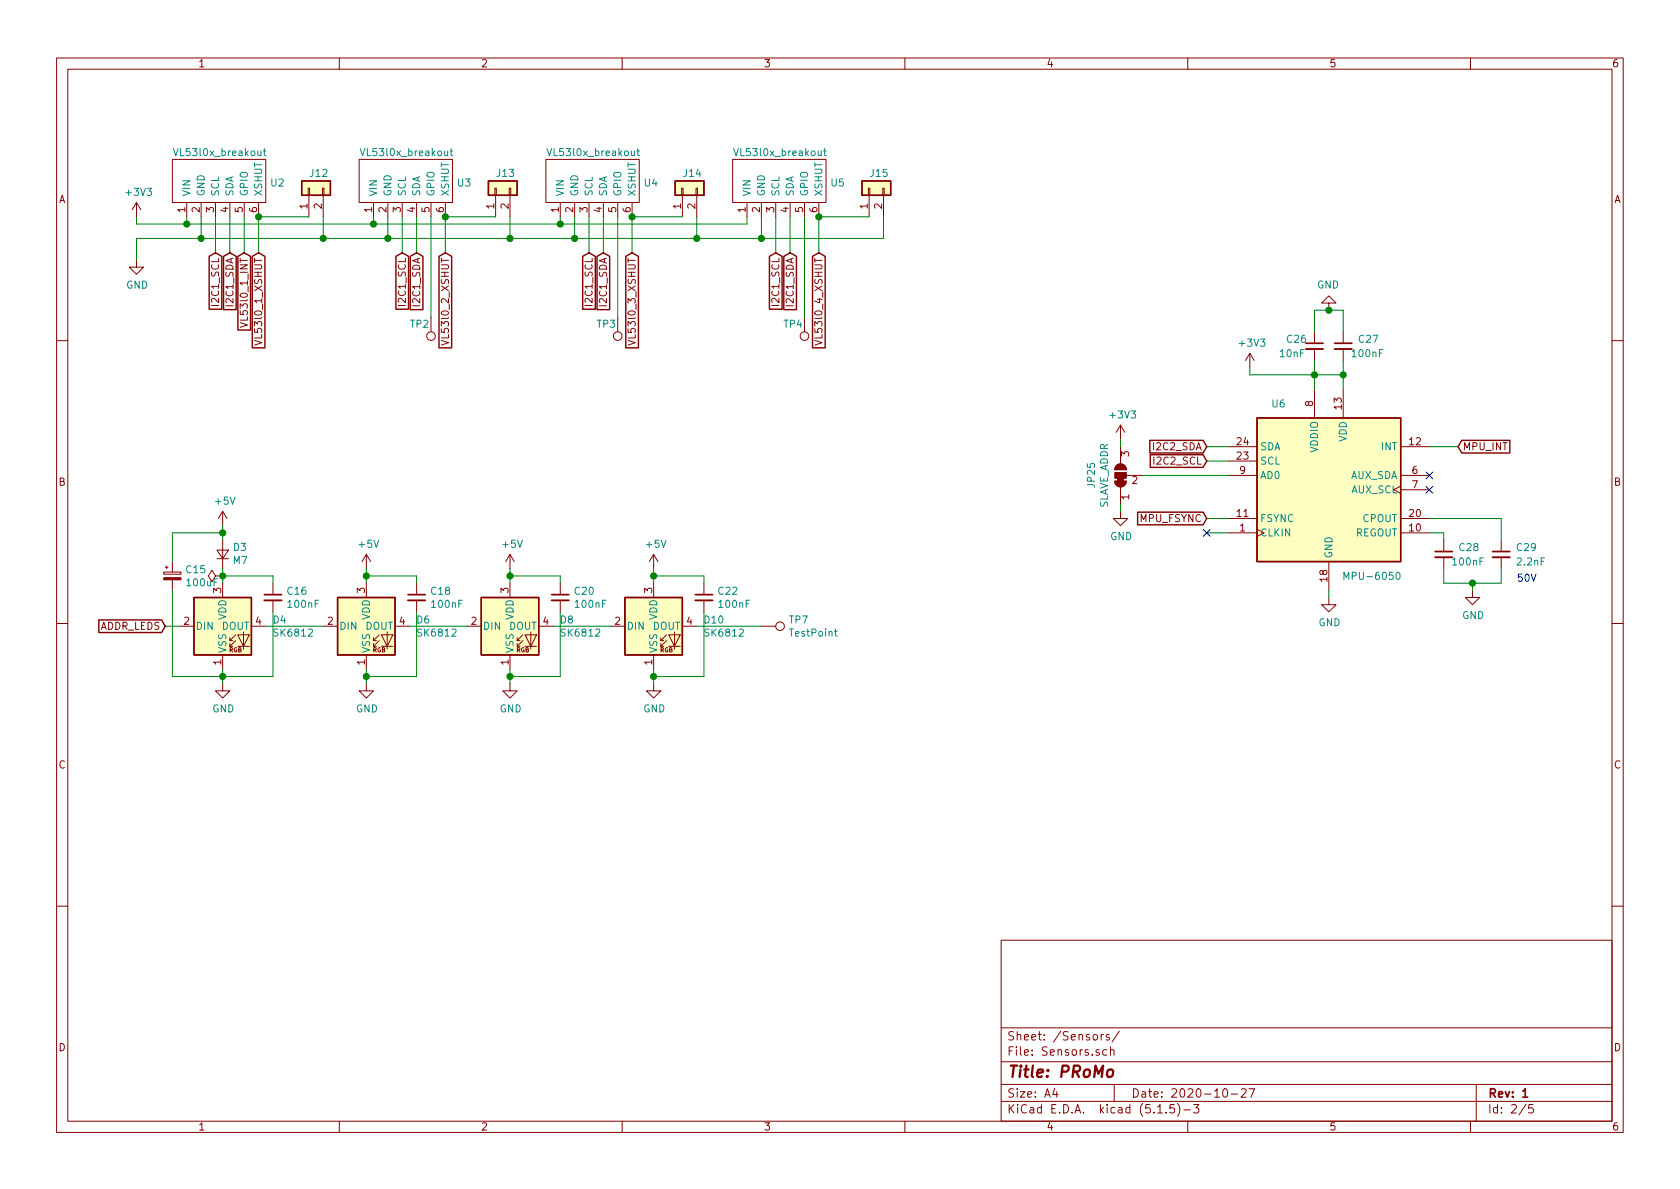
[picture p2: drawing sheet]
EESchema Schematic File Version 4
EELAYER 30 0
EELAYER END
$Descr A4 11693 8268
encoding utf-8
Sheet 2 5
Title "PRoMo"
Date "2020-10-27"
Rev "1"
Comp ""
Comment1 ""
Comment2 ""
Comment3 ""
Comment4 ""
$EndDescr
$Comp
L power:+3V3 #PWR?
U 1 1
P 950 1500
AR Path="/5FA5A18C" Ref="#PWR?"  Part="1" 
AR Path="/5F9D91BE/5FA5A18C" Ref="#PWR067"  Part="1" 
F 0 "#PWR067" H 950 1350 50  0001 C CNN
F 1 "+3V3" H 965 1673 50  0000 C CNN
F 2 "" H 950 1500 50  0001 C CNN
F 3 "" H 950 1500 50  0001 C CNN
	1    950  1500
	1    0    0    -1  
$EndComp
$Comp
L power:GND #PWR?
U 1 1
P 950 1800
AR Path="/5FA5A192" Ref="#PWR?"  Part="1" 
AR Path="/5F9D91BE/5FA5A192" Ref="#PWR068"  Part="1" 
F 0 "#PWR068" H 950 1550 50  0001 C CNN
F 1 "GND" H 955 1627 50  0000 C CNN
F 2 "" H 950 1800 50  0001 C CNN
F 3 "" H 950 1800 50  0001 C CNN
	1    950  1800
	1    0    0    -1  
$EndComp
Wire Wire Line
	1300 1500 1300 1550
Wire Wire Line
	1300 1550 950  1550
Wire Wire Line
	950  1550 950  1500
Wire Wire Line
	1400 1500 1400 1650
Wire Wire Line
	1400 1650 950  1650
Wire Wire Line
	950  1650 950  1800
Wire Wire Line
	1300 1550 2600 1550
Wire Wire Line
	2600 1550 2600 1500
Connection ~ 1300 1550
Wire Wire Line
	2700 1500 2700 1650
Wire Wire Line
	2700 1650 2250 1650
Connection ~ 1400 1650
Wire Wire Line
	2600 1550 3900 1550
Wire Wire Line
	3900 1550 3900 1500
Connection ~ 2600 1550
Wire Wire Line
	4000 1500 4000 1650
Connection ~ 2700 1650
Wire Wire Line
	5200 1500 5200 1550
Wire Wire Line
	5200 1550 3900 1550
Connection ~ 3900 1550
Wire Wire Line
	5300 1650 5300 1500
Connection ~ 4000 1650
Connection ~ 5300 1650
Wire Wire Line
	1500 1500 1500 1750
Wire Wire Line
	1600 1500 1600 1750
Wire Wire Line
	1700 1500 1700 1750
Wire Wire Line
	1800 1500 1800 1750
Wire Wire Line
	2800 1500 2800 1750
Wire Wire Line
	2900 1500 2900 1750
Wire Wire Line
	3100 1500 3100 1750
Wire Wire Line
	4100 1500 4100 1750
Wire Wire Line
	4200 1500 4200 1750
Wire Wire Line
	4400 1500 4400 1750
Wire Wire Line
	5400 1500 5400 1750
Wire Wire Line
	5500 1500 5500 1750
Wire Wire Line
	5700 1500 5700 1750
Text GLabel 1500 1750 3    50   Input ~ 0
I2C1_SCL
Text GLabel 1600 1750 3    50   Input ~ 0
I2C1_SDA
Text GLabel 2800 1750 3    50   Input ~ 0
I2C1_SCL
Text GLabel 4100 1750 3    50   Input ~ 0
I2C1_SCL
Text GLabel 5400 1750 3    50   Input ~ 0
I2C1_SCL
Text GLabel 2900 1750 3    50   Input ~ 0
I2C1_SDA
Text GLabel 4200 1750 3    50   Input ~ 0
I2C1_SDA
Text GLabel 5500 1750 3    50   Input ~ 0
I2C1_SDA
Text GLabel 1800 1750 3    50   Input ~ 0
VL53l0_1_XSHUT
Text GLabel 3100 1750 3    50   Input ~ 0
VL53l0_2_XSHUT
Text GLabel 4400 1750 3    50   Input ~ 0
VL53l0_3_XSHUT
Text GLabel 5700 1750 3    50   Input ~ 0
VL53l0_4_XSHUT
Connection ~ 1800 1500
Wire Wire Line
	2250 1500 2250 1650
Connection ~ 2250 1650
Wire Wire Line
	2250 1650 1400 1650
Connection ~ 3100 1500
Connection ~ 4400 1500
Connection ~ 5700 1500
$Comp
L power:GND #PWR?
U 1 1
P 9250 4150
AR Path="/60221A38" Ref="#PWR?"  Part="1" 
AR Path="/5F9D91BE/60221A38" Ref="#PWR093"  Part="1" 
F 0 "#PWR093" H 9250 3900 50  0001 C CNN
F 1 "GND" H 9255 3977 50  0000 C CNN
F 2 "" H 9250 4150 50  0001 C CNN
F 3 "" H 9250 4150 50  0001 C CNN
	1    9250 4150
	1    0    0    -1  
$EndComp
Wire Wire Line
	9250 4100 9250 4150
Wire Wire Line
	9150 2500 9150 2600
Wire Wire Line
	9350 2500 9350 2600
Wire Wire Line
	9350 2600 9150 2600
Connection ~ 9350 2600
Wire Wire Line
	9350 2600 9350 2700
Connection ~ 9150 2600
Wire Wire Line
	9150 2600 9150 2700
$Comp
L power:+3V3 #PWR?
U 1 1
P 8700 2550
AR Path="/60221A52" Ref="#PWR?"  Part="1" 
AR Path="/5F9D91BE/60221A52" Ref="#PWR091"  Part="1" 
F 0 "#PWR091" H 8700 2400 50  0001 C CNN
F 1 "+3V3" H 8715 2723 50  0000 C CNN
F 2 "" H 8700 2550 50  0001 C CNN
F 3 "" H 8700 2550 50  0001 C CNN
	1    8700 2550
	1    0    0    -1  
$EndComp
Wire Wire Line
	8700 2550 8700 2600
Wire Wire Line
	8700 2600 9150 2600
$Comp
L power:GND #PWR?
U 1 1
P 9250 2150
AR Path="/60221A5A" Ref="#PWR?"  Part="1" 
AR Path="/5F9D91BE/60221A5A" Ref="#PWR092"  Part="1" 
F 0 "#PWR092" H 9250 1900 50  0001 C CNN
F 1 "GND" H 9255 1977 50  0000 C CNN
F 2 "" H 9250 2150 50  0001 C CNN
F 3 "" H 9250 2150 50  0001 C CNN
	1    9250 2150
	-1   0    0    1   
$EndComp
Wire Wire Line
	9150 2300 9150 2150
Wire Wire Line
	9150 2150 9250 2150
Wire Wire Line
	9250 2150 9350 2150
Wire Wire Line
	9350 2150 9350 2300
Connection ~ 9250 2150
Text Notes 10700 4050 2    50   ~ 0
50V
Wire Wire Line
	9950 3700 10050 3700
Wire Wire Line
	10050 3700 10050 3750
Wire Wire Line
	9950 3600 10450 3600
Wire Wire Line
	10450 3600 10450 3750
$Comp
L power:GND #PWR?
U 1 1
P 10250 4100
AR Path="/60221A76" Ref="#PWR?"  Part="1" 
AR Path="/5F9D91BE/60221A76" Ref="#PWR094"  Part="1" 
F 0 "#PWR094" H 10250 3850 50  0001 C CNN
F 1 "GND" H 10255 3927 50  0000 C CNN
F 2 "" H 10250 4100 50  0001 C CNN
F 3 "" H 10250 4100 50  0001 C CNN
	1    10250 4100
	1    0    0    -1  
$EndComp
Wire Wire Line
	10050 3950 10050 4050
Wire Wire Line
	10050 4050 10250 4050
Wire Wire Line
	10250 4050 10250 4100
Wire Wire Line
	10450 3950 10450 4050
Wire Wire Line
	10450 4050 10250 4050
Connection ~ 10250 4050
Text GLabel 8400 3600 0    50   Input ~ 0
MPU_FSYNC
Text GLabel 8400 3200 0    50   Input ~ 0
I2C2_SCL
Wire Wire Line
	8550 3300 7950 3300
$Comp
L power:GND #PWR?
U 1 1
P 7800 3550
AR Path="/60221A8C" Ref="#PWR?"  Part="1" 
AR Path="/5F9D91BE/60221A8C" Ref="#PWR090"  Part="1" 
F 0 "#PWR090" H 7800 3300 50  0001 C CNN
F 1 "GND" H 7805 3377 50  0000 C CNN
F 2 "" H 7800 3550 50  0001 C CNN
F 3 "" H 7800 3550 50  0001 C CNN
	1    7800 3550
	1    0    0    -1  
$EndComp
$Comp
L power:+3V3 #PWR?
U 1 1
P 7800 3050
AR Path="/60221A92" Ref="#PWR?"  Part="1" 
AR Path="/5F9D91BE/60221A92" Ref="#PWR089"  Part="1" 
F 0 "#PWR089" H 7800 2900 50  0001 C CNN
F 1 "+3V3" H 7815 3223 50  0000 C CNN
F 2 "" H 7800 3050 50  0001 C CNN
F 3 "" H 7800 3050 50  0001 C CNN
	1    7800 3050
	1    0    0    -1  
$EndComp
Wire Wire Line
	7800 3050 7800 3100
Wire Wire Line
	7800 3500 7800 3550
Wire Wire Line
	8400 3100 8550 3100
Wire Wire Line
	8400 3200 8550 3200
Wire Wire Line
	8400 3600 8550 3600
Wire Wire Line
	8400 3700 8550 3700
Text GLabel 10150 3100 2    50   Input ~ 0
MPU_INT
Wire Wire Line
	9950 3100 10150 3100
Text GLabel 8400 3100 0    50   Input ~ 0
I2C2_SDA
$Comp
L power:GND #PWR?
U 1 1
P 1550 4750
AR Path="/607EFA5F" Ref="#PWR?"  Part="1" 
AR Path="/5F9D91BE/607EFA5F" Ref="#PWR070"  Part="1" 
F 0 "#PWR070" H 1550 4500 50  0001 C CNN
F 1 "GND" H 1555 4577 50  0000 C CNN
F 2 "" H 1550 4750 50  0001 C CNN
F 3 "" H 1550 4750 50  0001 C CNN
	1    1550 4750
	1    0    0    -1  
$EndComp
$Comp
L power:GND #PWR?
U 1 1
P 2550 4750
AR Path="/607EFA65" Ref="#PWR?"  Part="1" 
AR Path="/5F9D91BE/607EFA65" Ref="#PWR074"  Part="1" 
F 0 "#PWR074" H 2550 4500 50  0001 C CNN
F 1 "GND" H 2555 4577 50  0000 C CNN
F 2 "" H 2550 4750 50  0001 C CNN
F 3 "" H 2550 4750 50  0001 C CNN
	1    2550 4750
	1    0    0    -1  
$EndComp
Wire Wire Line
	2550 4700 2550 4650
Wire Wire Line
	1550 4700 1550 4650
Wire Wire Line
	2550 3950 2550 4000
$Comp
L power:+5V #PWR?
U 1 1
P 1550 3650
AR Path="/607EFA74" Ref="#PWR?"  Part="1" 
AR Path="/5F9D91BE/607EFA74" Ref="#PWR069"  Part="1" 
F 0 "#PWR069" H 1550 3500 50  0001 C CNN
F 1 "+5V" H 1565 3823 50  0000 C CNN
F 2 "" H 1550 3650 50  0001 C CNN
F 3 "" H 1550 3650 50  0001 C CNN
	1    1550 3650
	1    0    0    -1  
$EndComp
Wire Wire Line
	1550 3650 1550 3700
Wire Wire Line
	1550 3950 1550 4000
Wire Wire Line
	1250 4350 1150 4350
Text GLabel 1150 4350 0    50   Input ~ 0
ADDR_LEDS
$Comp
L power:GND #PWR?
U 1 1
P 3550 4750
AR Path="/607EFA8B" Ref="#PWR?"  Part="1" 
AR Path="/5F9D91BE/607EFA8B" Ref="#PWR078"  Part="1" 
F 0 "#PWR078" H 3550 4500 50  0001 C CNN
F 1 "GND" H 3555 4577 50  0000 C CNN
F 2 "" H 3550 4750 50  0001 C CNN
F 3 "" H 3550 4750 50  0001 C CNN
	1    3550 4750
	1    0    0    -1  
$EndComp
Wire Wire Line
	3550 4700 3550 4650
$Comp
L power:+5V #PWR?
U 1 1
P 3550 3950
AR Path="/607EFA92" Ref="#PWR?"  Part="1" 
AR Path="/5F9D91BE/607EFA92" Ref="#PWR077"  Part="1" 
F 0 "#PWR077" H 3550 3800 50  0001 C CNN
F 1 "+5V" H 3565 4123 50  0000 C CNN
F 2 "" H 3550 3950 50  0001 C CNN
F 3 "" H 3550 3950 50  0001 C CNN
	1    3550 3950
	1    0    0    -1  
$EndComp
$Comp
L power:GND #PWR?
U 1 1
P 4550 4750
AR Path="/607EFAA0" Ref="#PWR?"  Part="1" 
AR Path="/5F9D91BE/607EFAA0" Ref="#PWR082"  Part="1" 
F 0 "#PWR082" H 4550 4500 50  0001 C CNN
F 1 "GND" H 4555 4577 50  0000 C CNN
F 2 "" H 4550 4750 50  0001 C CNN
F 3 "" H 4550 4750 50  0001 C CNN
	1    4550 4750
	1    0    0    -1  
$EndComp
Wire Wire Line
	4550 4700 4550 4650
$Comp
L power:+5V #PWR?
U 1 1
P 4550 3950
AR Path="/607EFAA7" Ref="#PWR?"  Part="1" 
AR Path="/5F9D91BE/607EFAA7" Ref="#PWR081"  Part="1" 
F 0 "#PWR081" H 4550 3800 50  0001 C CNN
F 1 "+5V" H 4565 4123 50  0000 C CNN
F 2 "" H 4550 3950 50  0001 C CNN
F 3 "" H 4550 3950 50  0001 C CNN
	1    4550 3950
	1    0    0    -1  
$EndComp
Wire Wire Line
	4550 3950 4550 4000
Wire Wire Line
	3850 4350 4250 4350
Wire Wire Line
	1200 4100 1200 4700
Wire Wire Line
	1200 4700 1550 4700
Connection ~ 1550 4700
Connection ~ 2550 4700
Wire Wire Line
	4900 4700 4550 4700
NoConn ~ 9950 3300
NoConn ~ 9950 3400
Wire Wire Line
	1550 4700 1900 4700
Wire Wire Line
	1550 4000 1900 4000
Wire Wire Line
	1900 4000 1900 4050
Connection ~ 1550 4000
Wire Wire Line
	1550 4000 1550 4050
Wire Wire Line
	1550 3700 1200 3700
Wire Wire Line
	1200 3700 1200 3900
Connection ~ 1550 3700
Wire Wire Line
	1550 3700 1550 3750
Wire Wire Line
	2550 4000 2900 4000
Wire Wire Line
	2900 4000 2900 4050
Connection ~ 2550 4000
Wire Wire Line
	2550 4000 2550 4050
Wire Wire Line
	2550 4700 2900 4700
$Comp
L power:PWR_FLAG #FLG04
U 1 1
P 1550 4000
F 0 "#FLG04" H 1550 4075 50  0001 C CNN
F 1 "PWR_FLAG" V 1550 4127 50  0001 L CNN
F 2 "" H 1550 4000 50  0001 C CNN
F 3 "~" H 1550 4000 50  0001 C CNN
	1    1550 4000
	0    -1   -1   0   
$EndComp
Wire Wire Line
	1550 4750 1550 4700
Wire Wire Line
	2550 4700 2550 4750
Wire Wire Line
	3550 3950 3550 4000
Wire Wire Line
	3550 4000 3900 4000
Wire Wire Line
	3900 4000 3900 4050
Connection ~ 3550 4000
Wire Wire Line
	3550 4000 3550 4050
Wire Wire Line
	3900 4250 3900 4700
Wire Wire Line
	3550 4700 3900 4700
Wire Wire Line
	1850 4350 2250 4350
Wire Wire Line
	1900 4250 1900 4700
Wire Wire Line
	2850 4350 3250 4350
Wire Wire Line
	2900 4250 2900 4700
Wire Wire Line
	4900 4250 4900 4700
Wire Wire Line
	4550 4000 4900 4000
Wire Wire Line
	4900 4000 4900 4050
Connection ~ 4550 4000
Wire Wire Line
	4550 4000 4550 4050
Wire Wire Line
	4550 4700 4550 4750
Connection ~ 4550 4700
Wire Wire Line
	3550 4700 3550 4750
Connection ~ 3550 4700
Text GLabel 1700 1750 3    50   Input ~ 0
VL53l0_1_INT
Wire Wire Line
	1800 1500 2150 1500
Wire Wire Line
	2700 1650 3550 1650
Wire Wire Line
	3100 1500 3450 1500
Wire Wire Line
	3550 1500 3550 1650
Connection ~ 3550 1650
Wire Wire Line
	3550 1650 4000 1650
Wire Wire Line
	4000 1650 4850 1650
Wire Wire Line
	4400 1500 4750 1500
Wire Wire Line
	4850 1500 4850 1650
Connection ~ 4850 1650
Wire Wire Line
	4850 1650 5300 1650
Wire Wire Line
	5300 1650 6150 1650
Wire Wire Line
	5700 1500 6050 1500
Wire Wire Line
	6150 1500 6150 1650
NoConn ~ 8400 3700
$Comp
L Connector_Generic:Conn_01x02 J15
U 1 1
P 6050 1300
F 0 "J15" V 6150 1300 50  0000 R CNN
F 1 "Conn_01x02" V 6150 1450 50  0001 R CNN
F 2 "Connector_PinHeader_2.54mm:PinHeader_1x02_P2.54mm_Vertical" H 6050 1300 50  0001 C CNN
F 3 "~" H 6050 1300 50  0001 C CNN
	1    6050 1300
	0    -1   -1   0   
$EndComp
$Comp
L Connector_Generic:Conn_01x02 J14
U 1 1
P 4750 1300
F 0 "J14" V 4850 1300 50  0000 R CNN
F 1 "Conn_01x02" V 4850 1450 50  0001 R CNN
F 2 "Connector_PinHeader_2.54mm:PinHeader_1x02_P2.54mm_Vertical" H 4750 1300 50  0001 C CNN
F 3 "~" H 4750 1300 50  0001 C CNN
	1    4750 1300
	0    -1   -1   0   
$EndComp
$Comp
L Connector_Generic:Conn_01x02 J13
U 1 1
P 3450 1300
F 0 "J13" V 3550 1300 50  0000 R CNN
F 1 "Conn_01x02" V 3550 1450 50  0001 R CNN
F 2 "Connector_PinHeader_2.54mm:PinHeader_1x02_P2.54mm_Vertical" H 3450 1300 50  0001 C CNN
F 3 "~" H 3450 1300 50  0001 C CNN
	1    3450 1300
	0    -1   -1   0   
$EndComp
$Comp
L Connector_Generic:Conn_01x02 J12
U 1 1
P 2150 1300
F 0 "J12" V 2250 1300 50  0000 R CNN
F 1 "Conn_01x02" V 2250 1450 50  0001 R CNN
F 2 "Connector_PinHeader_2.54mm:PinHeader_1x02_P2.54mm_Vertical" H 2150 1300 50  0001 C CNN
F 3 "~" H 2150 1300 50  0001 C CNN
	1    2150 1300
	0    -1   -1   0   
$EndComp
$Comp
L Device:C_Small C?
U 1 1
P 4900 4150
AR Path="/607EFB0B" Ref="C?"  Part="1" 
AR Path="/5F9D91BE/607EFB0B" Ref="C22"  Part="1" 
F 0 "C22" H 4992 4196 50  0000 L CNN
F 1 "100nF" H 4992 4105 50  0000 L CNN
F 2 "Capacitor_SMD:C_0805_2012Metric_Pad1.15x1.40mm_HandSolder" H 4900 4150 50  0001 C CNN
F 3 "~" H 4900 4150 50  0001 C CNN
F 4 "" H 4900 4150 50  0001 C CNN "LCSC"
	1    4900 4150
	1    0    0    -1  
$EndComp
$Comp
L Device:C_Small C?
U 1 1
P 3900 4150
AR Path="/607EFAFE" Ref="C?"  Part="1" 
AR Path="/5F9D91BE/607EFAFE" Ref="C20"  Part="1" 
F 0 "C20" H 3992 4196 50  0000 L CNN
F 1 "100nF" H 3992 4105 50  0000 L CNN
F 2 "Capacitor_SMD:C_0805_2012Metric_Pad1.15x1.40mm_HandSolder" H 3900 4150 50  0001 C CNN
F 3 "~" H 3900 4150 50  0001 C CNN
F 4 "" H 3900 4150 50  0001 C CNN "LCSC"
	1    3900 4150
	1    0    0    -1  
$EndComp
$Comp
L Device:C_Small C?
U 1 1
P 2900 4150
AR Path="/607EFAF1" Ref="C?"  Part="1" 
AR Path="/5F9D91BE/607EFAF1" Ref="C18"  Part="1" 
F 0 "C18" H 2992 4196 50  0000 L CNN
F 1 "100nF" H 2992 4105 50  0000 L CNN
F 2 "Capacitor_SMD:C_0805_2012Metric_Pad1.15x1.40mm_HandSolder" H 2900 4150 50  0001 C CNN
F 3 "~" H 2900 4150 50  0001 C CNN
F 4 "" H 2900 4150 50  0001 C CNN "LCSC"
	1    2900 4150
	1    0    0    -1  
$EndComp
$Comp
L Device:C_Small C?
U 1 1
P 1900 4150
AR Path="/607EFAE5" Ref="C?"  Part="1" 
AR Path="/5F9D91BE/607EFAE5" Ref="C16"  Part="1" 
F 0 "C16" H 1992 4196 50  0000 L CNN
F 1 "100nF" H 1992 4105 50  0000 L CNN
F 2 "Capacitor_SMD:C_0805_2012Metric_Pad1.15x1.40mm_HandSolder" H 1900 4150 50  0001 C CNN
F 3 "~" H 1900 4150 50  0001 C CNN
F 4 "" H 1900 4150 50  0001 C CNN "LCSC"
	1    1900 4150
	1    0    0    -1  
$EndComp
$Comp
L Device:CP_Small C?
U 1 1
P 1200 4000
AR Path="/607EFAD9" Ref="C?"  Part="1" 
AR Path="/5F9D91BE/607EFAD9" Ref="C15"  Part="1" 
F 0 "C15" H 1288 4046 50  0000 L CNN
F 1 "100uF" H 1288 3955 50  0000 L CNN
F 2 "Capacitor_THT:CP_Radial_D6.3mm_P2.50mm" H 1200 4000 50  0001 C CNN
F 3 "~" H 1200 4000 50  0001 C CNN
	1    1200 4000
	1    0    0    -1  
$EndComp
$Comp
L LED:SK6812 D?
U 1 1
P 3550 4350
AR Path="/607EFA85" Ref="D?"  Part="1" 
AR Path="/5F9D91BE/607EFA85" Ref="D8"  Part="1" 
F 0 "D8" H 3894 4396 50  0000 L CNN
F 1 "SK6812" H 3894 4305 50  0000 L CNN
F 2 "LED_SMD:LED_SK6812_PLCC4_5.0x5.0mm_P3.2mm" H 3600 4050 50  0001 L TNN
F 3 "https://cdn-shop.adafruit.com/product-files/1138/SK6812+LED+datasheet+.pdf" H 3650 3975 50  0001 L TNN
	1    3550 4350
	1    0    0    -1  
$EndComp
$Comp
L Device:D_Small D?
U 1 1
P 1550 3850
AR Path="/607EFA7A" Ref="D?"  Part="1" 
AR Path="/5F9D91BE/607EFA7A" Ref="D3"  Part="1" 
F 0 "D3" V 1596 3782 50  0000 R CNN
F 1 "M7" V 1505 3782 50  0000 R CNN
F 2 "Diode_SMD:D_0805_2012Metric_Pad1.15x1.40mm_HandSolder" V 1550 3850 50  0001 C CNN
F 3 "~" V 1550 3850 50  0001 C CNN
F 4 "" V 1550 3850 50  0001 C CNN "LCSC"
	1    1550 3850
	0    -1   -1   0   
$EndComp
$Comp
L LED:SK6812 D?
U 1 1
P 1550 4350
AR Path="/607EFA53" Ref="D?"  Part="1" 
AR Path="/5F9D91BE/607EFA53" Ref="D4"  Part="1" 
F 0 "D4" H 1894 4396 50  0000 L CNN
F 1 "SK6812" H 1894 4305 50  0000 L CNN
F 2 "LED_SMD:LED_SK6812_PLCC4_5.0x5.0mm_P3.2mm" H 1600 4050 50  0001 L TNN
F 3 "https://cdn-shop.adafruit.com/product-files/1138/SK6812+LED+datasheet+.pdf" H 1650 3975 50  0001 L TNN
	1    1550 4350
	1    0    0    -1  
$EndComp
$Comp
L Jumper:SolderJumper_3_Bridged12 JP?
U 1 1
P 7800 3300
AR Path="/60221A85" Ref="JP?"  Part="1" 
AR Path="/5F9D91BE/60221A85" Ref="JP25"  Part="1" 
F 0 "JP25" H 7800 3505 50  0000 C CNN
F 1 "SLAVE_ADDR" H 7800 3414 50  0000 C CNN
F 2 "Jumper:SolderJumper-3_P1.3mm_Bridged12_Pad1.0x1.5mm" H 7800 3300 50  0001 C CNN
F 3 "~" H 7800 3300 50  0001 C CNN
	1    7800 3300
	0    -1   -1   0   
$EndComp
$Comp
L Device:C_Small C?
U 1 1
P 10450 3850
AR Path="/60221A6B" Ref="C?"  Part="1" 
AR Path="/5F9D91BE/60221A6B" Ref="C29"  Part="1" 
F 0 "C29" H 10550 3900 50  0000 L CNN
F 1 "2.2nF" H 10550 3800 50  0000 L CNN
F 2 "Capacitor_SMD:C_0805_2012Metric_Pad1.15x1.40mm_HandSolder" H 10450 3850 50  0001 C CNN
F 3 "~" H 10450 3850 50  0001 C CNN
F 4 "C28260" H 10450 3850 50  0001 C CNN "LCSC"
F 5 "Basic" H 10450 3850 50  0001 C CNN "Catalog"
	1    10450 3850
	1    0    0    -1  
$EndComp
$Comp
L Device:C_Small C?
U 1 1
P 10050 3850
AR Path="/60221A65" Ref="C?"  Part="1" 
AR Path="/5F9D91BE/60221A65" Ref="C28"  Part="1" 
F 0 "C28" H 10150 3900 50  0000 L CNN
F 1 "100nF" H 10100 3800 50  0000 L CNN
F 2 "Capacitor_SMD:C_0805_2012Metric_Pad1.15x1.40mm_HandSolder" H 10050 3850 50  0001 C CNN
F 3 "~" H 10050 3850 50  0001 C CNN
F 4 "C49678" H 10050 3850 50  0001 C CNN "LCSC"
F 5 "Basic" H 10050 3850 50  0001 C CNN "Catalog"
	1    10050 3850
	1    0    0    -1  
$EndComp
$Comp
L Device:C_Small C?
U 1 1
P 9350 2400
AR Path="/60221A45" Ref="C?"  Part="1" 
AR Path="/5F9D91BE/60221A45" Ref="C27"  Part="1" 
F 0 "C27" H 9450 2450 50  0000 L CNN
F 1 "100nF" H 9400 2350 50  0000 L CNN
F 2 "Capacitor_SMD:C_0805_2012Metric_Pad1.15x1.40mm_HandSolder" H 9350 2400 50  0001 C CNN
F 3 "~" H 9350 2400 50  0001 C CNN
F 4 "C49678" H 9350 2400 50  0001 C CNN "LCSC"
F 5 "Basic" H 9350 2400 50  0001 C CNN "Catalog"
	1    9350 2400
	1    0    0    -1  
$EndComp
$Comp
L Device:C_Small C?
U 1 1
P 9150 2400
AR Path="/60221A3F" Ref="C?"  Part="1" 
AR Path="/5F9D91BE/60221A3F" Ref="C26"  Part="1" 
F 0 "C26" H 8950 2450 50  0000 L CNN
F 1 "10nF" H 8900 2350 50  0000 L CNN
F 2 "Capacitor_SMD:C_0805_2012Metric_Pad1.15x1.40mm_HandSolder" H 9150 2400 50  0001 C CNN
F 3 "~" H 9150 2400 50  0001 C CNN
F 4 "C1710" H 9150 2400 50  0001 C CNN "LCSC"
F 5 "Basic" H 9150 2400 50  0001 C CNN "Catalog"
	1    9150 2400
	1    0    0    -1  
$EndComp
$Comp
L Sensor:VL53l0x_breakout U?
U 1 1
P 5450 1300
AR Path="/5FA5A1B6" Ref="U?"  Part="1" 
AR Path="/5F9D91BE/5FA5A1B6" Ref="U5"  Part="1" 
F 0 "U5" H 5778 1338 50  0000 L CNN
F 1 "VL53l0x_breakout" H 5100 1550 50  0000 L CNN
F 2 "Connector_PinSocket_2.54mm:PinSocket_1x06_P2.54mm_Vertical" H 5450 1300 50  0001 C CNN
F 3 "" H 5450 1300 50  0001 C CNN
F 4 "" H 5450 1300 50  0001 C CNN "Catalog"
	1    5450 1300
	1    0    0    -1  
$EndComp
$Comp
L Sensor:VL53l0x_breakout U?
U 1 1
P 4150 1300
AR Path="/5FA5A1AA" Ref="U?"  Part="1" 
AR Path="/5F9D91BE/5FA5A1AA" Ref="U4"  Part="1" 
F 0 "U4" H 4478 1338 50  0000 L CNN
F 1 "VL53l0x_breakout" H 3800 1550 50  0000 L CNN
F 2 "Connector_PinSocket_2.54mm:PinSocket_1x06_P2.54mm_Vertical" H 4150 1300 50  0001 C CNN
F 3 "" H 4150 1300 50  0001 C CNN
F 4 "" H 4150 1300 50  0001 C CNN "Catalog"
	1    4150 1300
	1    0    0    -1  
$EndComp
$Comp
L Sensor:VL53l0x_breakout U?
U 1 1
P 2850 1300
AR Path="/5FA5A19E" Ref="U?"  Part="1" 
AR Path="/5F9D91BE/5FA5A19E" Ref="U3"  Part="1" 
F 0 "U3" H 3178 1338 50  0000 L CNN
F 1 "VL53l0x_breakout" H 2500 1550 50  0000 L CNN
F 2 "Connector_PinSocket_2.54mm:PinSocket_1x06_P2.54mm_Vertical" H 2850 1300 50  0001 C CNN
F 3 "" H 2850 1300 50  0001 C CNN
F 4 "" H 2850 1300 50  0001 C CNN "Catalog"
	1    2850 1300
	1    0    0    -1  
$EndComp
$Comp
L Sensor:VL53l0x_breakout U?
U 1 1
P 1550 1300
AR Path="/5FA5A186" Ref="U?"  Part="1" 
AR Path="/5F9D91BE/5FA5A186" Ref="U2"  Part="1" 
F 0 "U2" H 1878 1338 50  0000 L CNN
F 1 "VL53l0x_breakout" H 1200 1550 50  0000 L CNN
F 2 "Connector_PinSocket_2.54mm:PinSocket_1x06_P2.54mm_Vertical" H 1550 1300 50  0001 C CNN
F 3 "" H 1550 1300 50  0001 C CNN
F 4 "" H 1550 1300 50  0001 C CNN "Catalog"
	1    1550 1300
	1    0    0    -1  
$EndComp
$Comp
L Sensor_Motion:MPU-6050 U?
U 1 1
P 9250 3400
AR Path="/60221A32" Ref="U?"  Part="1" 
AR Path="/5F9D91BE/60221A32" Ref="U6"  Part="1" 
F 0 "U6" H 8900 4000 50  0000 C CNN
F 1 "MPU-6050" H 9550 2800 50  0000 C CNN
F 2 "Sensor_Motion:InvenSense_QFN-24_4x4mm_P0.5mm" H 9250 2600 50  0001 C CNN
F 3 "https://store.invensense.com/datasheets/invensense/MPU-6050_DataSheet_V3%204.pdf" H 9250 3250 50  0001 C CNN
F 4 "C24112" H 9250 3400 50  0001 C CNN "LCSC"
F 5 "Basic" H 9250 3400 50  0001 C CNN "Catalog"
	1    9250 3400
	1    0    0    -1  
$EndComp
$Comp
L power:+5V #PWR?
U 1 1
P 2550 3950
AR Path="/5FC22955" Ref="#PWR?"  Part="1" 
AR Path="/5F9D91BE/5FC22955" Ref="#PWR073"  Part="1" 
F 0 "#PWR073" H 2550 3800 50  0001 C CNN
F 1 "+5V" H 2565 4123 50  0000 C CNN
F 2 "" H 2550 3950 50  0001 C CNN
F 3 "" H 2550 3950 50  0001 C CNN
	1    2550 3950
	1    0    0    -1  
$EndComp
$Comp
L LED:SK6812 D?
U 1 1
P 2550 4350
AR Path="/5FC22F60" Ref="D?"  Part="1" 
AR Path="/5F9D91BE/5FC22F60" Ref="D6"  Part="1" 
F 0 "D6" H 2894 4396 50  0000 L CNN
F 1 "SK6812" H 2894 4305 50  0000 L CNN
F 2 "LED_SMD:LED_SK6812_PLCC4_5.0x5.0mm_P3.2mm" H 2600 4050 50  0001 L TNN
F 3 "https://cdn-shop.adafruit.com/product-files/1138/SK6812+LED+datasheet+.pdf" H 2650 3975 50  0001 L TNN
	1    2550 4350
	1    0    0    -1  
$EndComp
$Comp
L Connector:TestPoint TP2
U 1 1
P 3000 2200
F 0 "TP2" H 3150 2250 50  0000 R CNN
F 1 "TestPoint" H 2942 2317 50  0001 R CNN
F 2 "TestPoint:TestPoint_Pad_D1.5mm" H 3200 2200 50  0001 C CNN
F 3 "~" H 3200 2200 50  0001 C CNN
	1    3000 2200
	-1   0    0    1   
$EndComp
Wire Wire Line
	3000 1500 3000 2200
$Comp
L Connector:TestPoint TP3
U 1 1
P 4300 2200
F 0 "TP3" H 4450 2250 50  0000 R CNN
F 1 "TestPoint" H 4242 2317 50  0001 R CNN
F 2 "TestPoint:TestPoint_Pad_D1.5mm" H 4500 2200 50  0001 C CNN
F 3 "~" H 4500 2200 50  0001 C CNN
	1    4300 2200
	-1   0    0    1   
$EndComp
$Comp
L Connector:TestPoint TP4
U 1 1
P 5600 2200
F 0 "TP4" H 5750 2250 50  0000 R CNN
F 1 "TestPoint" H 5542 2317 50  0001 R CNN
F 2 "TestPoint:TestPoint_Pad_D1.5mm" H 5800 2200 50  0001 C CNN
F 3 "~" H 5800 2200 50  0001 C CNN
	1    5600 2200
	-1   0    0    1   
$EndComp
Wire Wire Line
	5600 1500 5600 2200
Wire Wire Line
	4300 1500 4300 2200
$Comp
L Connector:TestPoint TP7
U 1 1
P 5300 4350
F 0 "TP7" V 5254 4538 50  0000 L CNN
F 1 "TestPoint" V 5345 4538 50  0000 L CNN
F 2 "TestPoint:TestPoint_Pad_D1.5mm" H 5500 4350 50  0001 C CNN
F 3 "~" H 5500 4350 50  0001 C CNN
	1    5300 4350
	0    1    1    0   
$EndComp
$Comp
L LED:SK6812 D?
U 1 1
P 4550 4350
AR Path="/607EFA9A" Ref="D?"  Part="1" 
AR Path="/5F9D91BE/607EFA9A" Ref="D10"  Part="1" 
F 0 "D10" H 4894 4396 50  0000 L CNN
F 1 "SK6812" H 4894 4305 50  0000 L CNN
F 2 "LED_SMD:LED_SK6812_PLCC4_5.0x5.0mm_P3.2mm" H 4600 4050 50  0001 L TNN
F 3 "https://cdn-shop.adafruit.com/product-files/1138/SK6812+LED+datasheet+.pdf" H 4650 3975 50  0001 L TNN
	1    4550 4350
	1    0    0    -1  
$EndComp
Wire Wire Line
	4850 4350 5300 4350
$EndSCHEMATC
